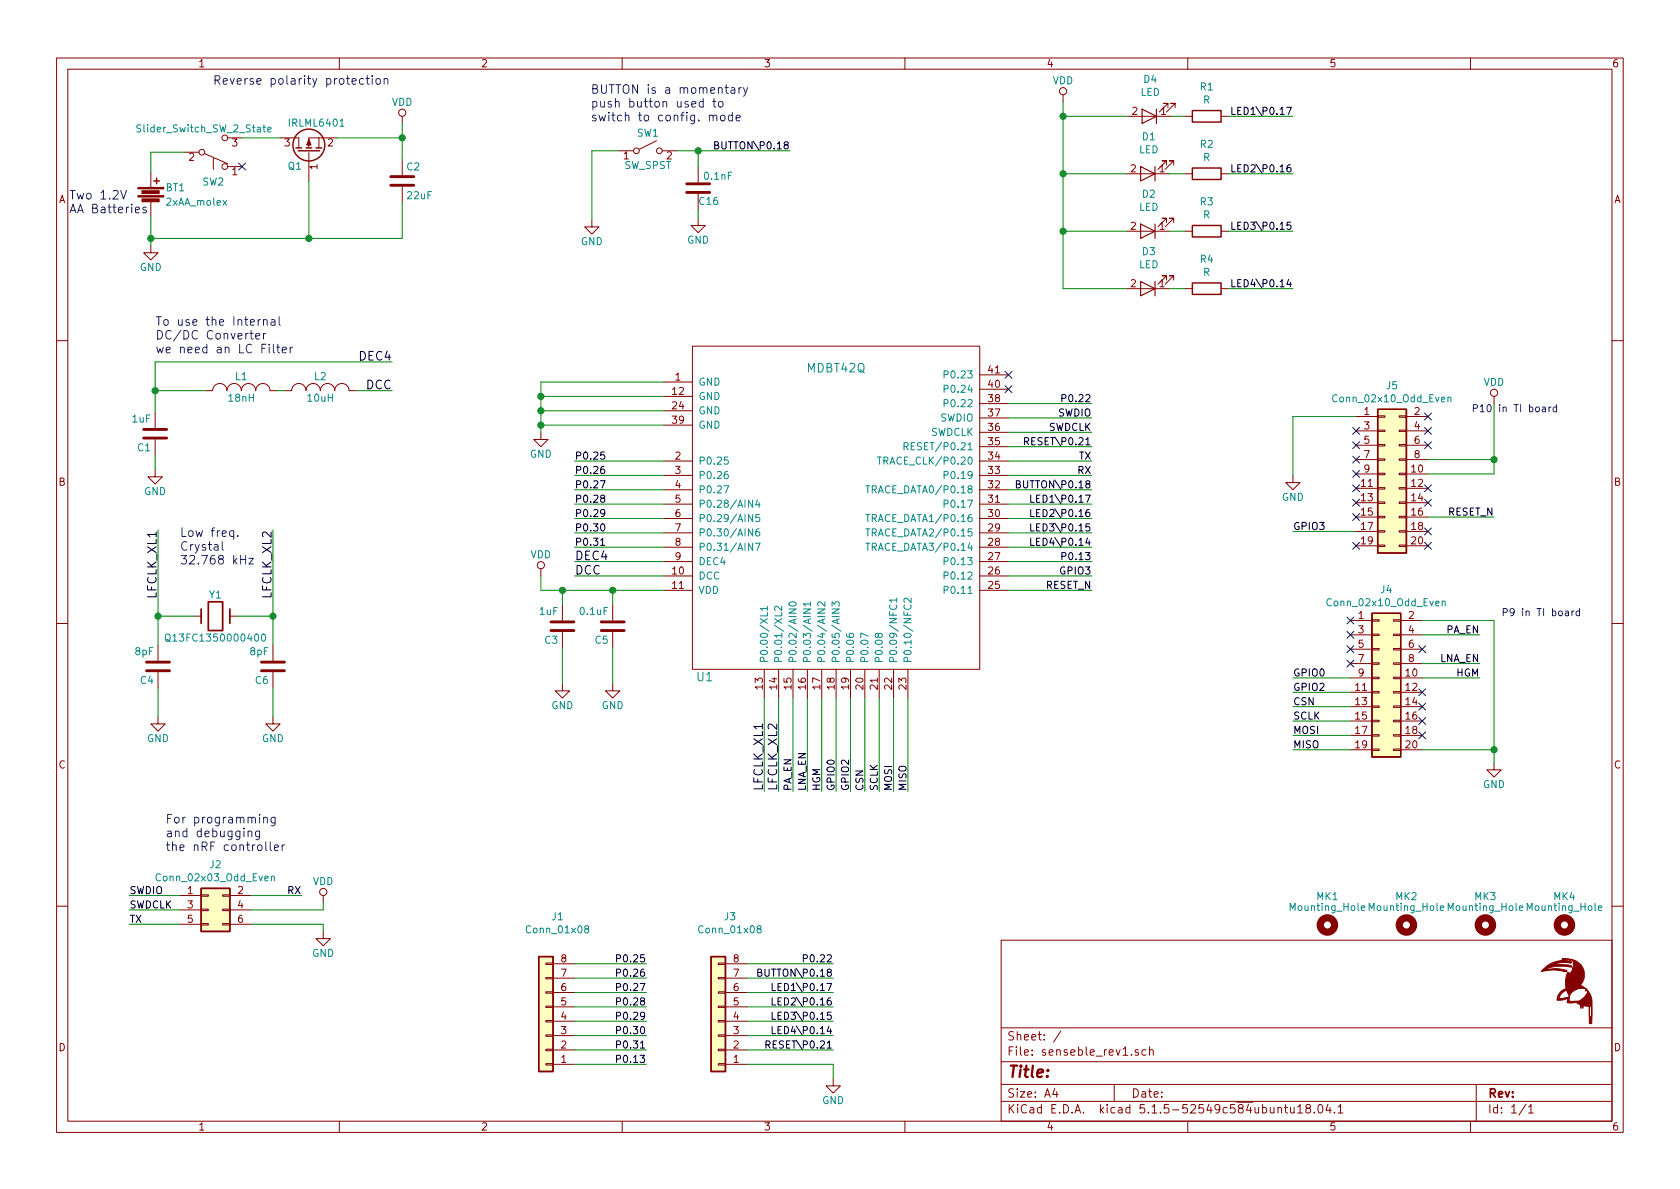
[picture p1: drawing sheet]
EESchema Schematic File Version 4
EELAYER 30 0
EELAYER END
$Descr A4 11693 8268
encoding utf-8
Sheet 1 1
Title ""
Date ""
Rev ""
Comp ""
Comment1 ""
Comment2 ""
Comment3 ""
Comment4 ""
$EndDescr
$Comp
L sense:Battery BT1
U 1 1
P 1050 1345
F 0 "BT1" H 1150 1395 50  0000 L CNN
F 1 "2xAA_molex" H 1150 1295 50  0000 L CNN
F 2 "sense_fp:JST_EH_S2B-EH_1x02_P2.50mm_Horizontal" H 1050 1385 60  0001 C CNN
F 3 "" V 1050 1385 60  0000 C CNN
	1    1050 1345
	1    0    0    -1  
$EndComp
$Comp
L sense:Crystal Y1
U 1 1
P 1500 4280
F 0 "Y1" H 1500 4430 50  0000 C CNN
F 1 "Q13FC1350000400" H 1500 4130 50  0000 C CNN
F 2 "sense_fp:Q13FC1350000400_SMD Crystals 32.768KHz" H 1500 4280 50  0001 C CNN
F 3 "" H 1500 4280 50  0000 C CNN
	1    1500 4280
	1    0    0    -1  
$EndComp
$Comp
L sense:LOGO #G1
U 1 1
P 10905 6890
F 0 "#G1" H 10905 6692 60  0001 C CNN
F 1 "LOGO" H 10905 7088 60  0001 C CNN
F 2 "sense_rev3_fp:LOGO" H 10905 6890 60  0001 C CNN
F 3 "" H 10905 6890 60  0001 C CNN
	1    10905 6890
	1    0    0    -1  
$EndComp
$Comp
L sense:C C2
U 1 1
P 2800 1250
F 0 "C2" H 2825 1350 50  0000 L CNN
F 1 "22uF" H 2825 1150 50  0000 L CNN
F 2 "sense_fp:C_1206_3216Metric" H 2838 1100 30  0001 C CNN
F 3 "" H 2800 1250 60  0000 C CNN
	1    2800 1250
	1    0    0    -1  
$EndComp
$Comp
L sense:Mounting_Hole MK1
U 1 1
P 9240 6430
F 0 "MK1" H 9240 6630 50  0000 C CNN
F 1 "Mounting_Hole" H 9240 6555 50  0000 C CNN
F 2 "sense_fp:MountingHole_2.7mm_M2.5" H 9240 6430 50  0001 C CNN
F 3 "" H 9240 6430 50  0001 C CNN
	1    9240 6430
	1    0    0    -1  
$EndComp
$Comp
L sense:GND #PWR03
U 1 1
P 1050 1700
F 0 "#PWR03" H 1050 1450 50  0001 C CNN
F 1 "GND" H 1050 1550 50  0000 C CNN
F 2 "" H 1050 1700 60  0000 C CNN
F 3 "" H 1050 1700 60  0000 C CNN
	1    1050 1700
	1    0    0    -1  
$EndComp
$Comp
L sense:VDD #PWR06
U 1 1
P 2800 850
F 0 "#PWR06" H 2800 700 50  0001 C CNN
F 1 "VDD" H 2800 1000 50  0000 C CNN
F 2 "" H 2800 850 60  0000 C CNN
F 3 "" H 2800 850 60  0000 C CNN
	1    2800 850 
	1    0    0    -1  
$EndComp
$Comp
L sense:Mounting_Hole MK2
U 1 1
P 9790 6430
F 0 "MK2" H 9790 6630 50  0000 C CNN
F 1 "Mounting_Hole" H 9790 6555 50  0000 C CNN
F 2 "sense_fp:MountingHole_2.7mm_M2.5" H 9790 6430 50  0001 C CNN
F 3 "" H 9790 6430 50  0001 C CNN
	1    9790 6430
	1    0    0    -1  
$EndComp
$Comp
L sense:Mounting_Hole MK3
U 1 1
P 10340 6430
F 0 "MK3" H 10340 6630 50  0000 C CNN
F 1 "Mounting_Hole" H 10340 6555 50  0000 C CNN
F 2 "sense_fp:MountingHole_2.7mm_M2.5" H 10340 6430 50  0001 C CNN
F 3 "" H 10340 6430 50  0001 C CNN
	1    10340 6430
	1    0    0    -1  
$EndComp
$Comp
L sense:Mounting_Hole MK4
U 1 1
P 10890 6430
F 0 "MK4" H 10890 6630 50  0000 C CNN
F 1 "Mounting_Hole" H 10890 6555 50  0000 C CNN
F 2 "sense_fp:MountingHole_2.7mm_M2.5" H 10890 6430 50  0001 C CNN
F 3 "" H 10890 6430 50  0001 C CNN
	1    10890 6430
	1    0    0    -1  
$EndComp
$Comp
L sense:INDUCTOR_SMALL L2
U 1 1
P 2230 2710
F 0 "L2" H 2230 2810 50  0000 C CNN
F 1 "10uH" H 2230 2660 50  0000 C CNN
F 2 "sense_fp:L_0805" H 2230 2710 60  0001 C CNN
F 3 "" H 2230 2710 60  0000 C CNN
	1    2230 2710
	1    0    0    -1  
$EndComp
$Comp
L sense:GND #PWR01
U 1 1
P 4120 1520
F 0 "#PWR01" H 4120 1270 50  0001 C CNN
F 1 "GND" H 4120 1370 50  0000 C CNN
F 2 "" H 4120 1520 60  0000 C CNN
F 3 "" H 4120 1520 60  0000 C CNN
	1    4120 1520
	1    0    0    -1  
$EndComp
$Comp
L sense:GND #PWR011
U 1 1
P 1100 4980
F 0 "#PWR011" H 1100 4730 50  0001 C CNN
F 1 "GND" H 1100 4830 50  0000 C CNN
F 2 "" H 1100 4980 60  0000 C CNN
F 3 "" H 1100 4980 60  0000 C CNN
	1    1100 4980
	1    0    0    -1  
$EndComp
$Comp
L sense:GND #PWR014
U 1 1
P 1900 4980
F 0 "#PWR014" H 1900 4730 50  0001 C CNN
F 1 "GND" H 1900 4830 50  0000 C CNN
F 2 "" H 1900 4980 60  0000 C CNN
F 3 "" H 1900 4980 60  0000 C CNN
	1    1900 4980
	1    0    0    -1  
$EndComp
$Comp
L sense:GND #PWR02
U 1 1
P 1080 3260
F 0 "#PWR02" H 1080 3010 50  0001 C CNN
F 1 "GND" H 1080 3110 50  0000 C CNN
F 2 "" H 1080 3260 60  0000 C CNN
F 3 "" H 1080 3260 60  0000 C CNN
	1    1080 3260
	1    0    0    -1  
$EndComp
$Comp
L sense:GND #PWR010
U 1 1
P 3915 4750
F 0 "#PWR010" H 3915 4500 50  0001 C CNN
F 1 "GND" H 3915 4600 50  0000 C CNN
F 2 "" H 3915 4750 60  0000 C CNN
F 3 "" H 3915 4750 60  0000 C CNN
	1    3915 4750
	1    0    0    -1  
$EndComp
$Comp
L sense:GND #PWR012
U 1 1
P 4265 4750
F 0 "#PWR012" H 4265 4500 50  0001 C CNN
F 1 "GND" H 4265 4600 50  0000 C CNN
F 2 "" H 4265 4750 60  0000 C CNN
F 3 "" H 4265 4750 60  0000 C CNN
	1    4265 4750
	1    0    0    -1  
$EndComp
$Comp
L sense:GND #PWR07
U 1 1
P 3765 3000
F 0 "#PWR07" H 3765 2750 50  0001 C CNN
F 1 "GND" H 3765 2850 50  0000 C CNN
F 2 "" H 3765 3000 60  0000 C CNN
F 3 "" H 3765 3000 60  0000 C CNN
	1    3765 3000
	1    0    0    -1  
$EndComp
Text Label 4000 3900 0    60   ~ 0
DEC4
Text Label 4000 4000 0    60   ~ 0
DCC
$Comp
L sense:VDD #PWR09
U 1 1
P 3765 4000
F 0 "#PWR09" H 3765 3850 50  0001 C CNN
F 1 "VDD" H 3765 4150 50  0000 C CNN
F 2 "" H 3765 4000 60  0000 C CNN
F 3 "" H 3765 4000 60  0000 C CNN
	1    3765 4000
	1    0    0    -1  
$EndComp
Text Label 2730 2510 2    60   ~ 0
DEC4
Text Label 2730 2710 2    60   ~ 0
DCC
Text Label 5320 5500 1    60   ~ 0
LFCLK_XL1
Text Label 5420 5500 1    60   ~ 0
LFCLK_XL2
Text Label 1100 3680 3    60   ~ 0
LFCLK_XL1
Text Label 1900 3680 3    60   ~ 0
LFCLK_XL2
Text Label 900  6225 0    50   ~ 0
SWDIO
Text Label 900  6325 0    50   ~ 0
SWDCLK
Text Label 2100 6225 2    50   ~ 0
RX
Text Label 900  6425 0    50   ~ 0
TX
$Comp
L sense:VDD #PWR05
U 1 1
P 2250 6275
F 0 "#PWR05" H 2250 6125 50  0001 C CNN
F 1 "VDD" H 2250 6425 50  0000 C CNN
F 2 "" H 2250 6275 60  0000 C CNN
F 3 "" H 2250 6275 60  0000 C CNN
	1    2250 6275
	1    0    0    -1  
$EndComp
$Comp
L sense:C C6
U 1 1
P 1900 4630
F 0 "C6" H 1925 4730 50  0000 L CNN
F 1 "8pF" H 1925 4530 50  0000 L CNN
F 2 "sense_fp:C_0402_1005Metric" H 1938 4480 30  0001 C CNN
F 3 "" H 1900 4630 60  0000 C CNN
	1    1900 4630
	-1   0    0    1   
$EndComp
$Comp
L sense:C C4
U 1 1
P 1100 4630
F 0 "C4" H 1125 4730 50  0000 L CNN
F 1 "8pF" H 1125 4530 50  0000 L CNN
F 2 "sense_fp:C_0402_1005Metric" H 1138 4480 30  0001 C CNN
F 3 "" H 1100 4630 60  0000 C CNN
	1    1100 4630
	-1   0    0    1   
$EndComp
$Comp
L sense:C C3
U 1 1
P 3915 4350
F 0 "C3" H 3940 4450 50  0000 L CNN
F 1 "1uF" H 3940 4250 50  0000 L CNN
F 2 "sense_fp:C_0603_1608Metric" H 3953 4200 30  0001 C CNN
F 3 "" H 3915 4350 60  0000 C CNN
	1    3915 4350
	-1   0    0    1   
$EndComp
$Comp
L sense:C C5
U 1 1
P 4265 4350
F 0 "C5" H 4290 4450 50  0000 L CNN
F 1 "0.1uF" H 4290 4250 50  0000 L CNN
F 2 "sense_fp:C_0402_1005Metric" H 4303 4200 30  0001 C CNN
F 3 "" H 4265 4350 60  0000 C CNN
	1    4265 4350
	-1   0    0    1   
$EndComp
$Comp
L sense:C C1
U 1 1
P 1080 3010
F 0 "C1" H 1105 3110 50  0000 L CNN
F 1 "1uF" H 1105 2910 50  0000 L CNN
F 2 "sense_fp:C_0603_1608Metric" H 1118 2860 30  0001 C CNN
F 3 "" H 1080 3010 60  0000 C CNN
	1    1080 3010
	-1   0    0    1   
$EndComp
$Comp
L sense:INDUCTOR_SMALL L1
U 1 1
P 1680 2710
F 0 "L1" H 1680 2810 50  0000 C CNN
F 1 "18nH" H 1680 2660 50  0000 C CNN
F 2 "sense_fp:C_0603_1608Metric" H 1680 2710 60  0001 C CNN
F 3 "" H 1680 2710 60  0000 C CNN
	1    1680 2710
	1    0    0    -1  
$EndComp
$Comp
L sense:Q_PMOS_DGS Q1
U 1 1
P 2150 1050
F 0 "Q1" V 2050 1200 50  0000 R CNN
F 1 "IRLML6401" V 2350 1200 50  0000 R CNN
F 2 "sense_fp:SOT-23" H 2350 1150 29  0001 C CNN
F 3 "" H 2150 1050 60  0000 C CNN
	1    2150 1050
	0    -1   -1   0   
$EndComp
Wire Wire Line
	2800 1650 2800 1400
Wire Wire Line
	2150 1250 2150 1650
Connection ~ 2150 1650
Wire Wire Line
	1080 2510 1080 2710
Wire Wire Line
	1080 2710 1430 2710
Wire Wire Line
	1080 3160 1080 3260
Wire Wire Line
	1080 2510 2730 2510
Connection ~ 1080 2710
Wire Wire Line
	3765 4100 3915 4100
Wire Wire Line
	3915 4200 3915 4100
Connection ~ 3915 4100
Wire Wire Line
	4265 4200 4265 4100
Wire Wire Line
	3915 4500 3915 4750
Wire Wire Line
	1100 3680 1100 4280
Wire Wire Line
	1650 4280 1900 4280
Wire Wire Line
	1900 3680 1900 4280
Wire Wire Line
	1100 4780 1100 4980
Wire Wire Line
	1900 4780 1900 4980
Connection ~ 1900 4280
Wire Wire Line
	1350 4280 1100 4280
Connection ~ 1100 4280
Wire Wire Line
	3765 2650 3765 2750
Connection ~ 3765 2750
Connection ~ 3765 2850
Connection ~ 3765 2950
Wire Wire Line
	3765 4000 3765 4100
Wire Wire Line
	4265 4500 4265 4750
Wire Wire Line
	1980 2710 1930 2710
Wire Wire Line
	2730 2710 2480 2710
Wire Wire Line
	2800 850  2800 950 
Wire Wire Line
	2350 950  2800 950 
Connection ~ 2800 950 
Wire Wire Line
	2150 1650 2800 1650
Wire Wire Line
	1080 2710 1080 2860
Wire Wire Line
	1900 4280 1900 4480
Wire Wire Line
	1100 4280 1100 4480
Wire Wire Line
	3765 2750 3765 2850
Wire Wire Line
	3765 2850 3765 2950
Wire Wire Line
	3765 2950 3765 3000
Wire Wire Line
	2800 950  2800 1100
Text Notes 480  1485 0    60   ~ 0
Two 1.2V \nAA Batteries
Text Notes 1480 590  0    60   ~ 0
Reverse polarity protection
Text Notes 4110 845  0    60   ~ 0
BUTTON is a momentary \npush button used to \nswitch to config. mode
Text Notes 1080 2460 0    60   ~ 0
To use the Internal \nDC/DC Converter \nwe need an LC Filter
Text Notes 1150 5925 0    60   ~ 0
For programming \nand debugging \nthe nRF controller
Text Notes 1250 3930 0    60   ~ 0
Low freq. \nCrystal\n32.768 kHz\n
$Comp
L sense:GND #PWR04
U 1 1
P 2250 6475
F 0 "#PWR04" H 2250 6225 50  0001 C CNN
F 1 "GND" H 2250 6325 50  0000 C CNN
F 2 "" H 2250 6475 60  0000 C CNN
F 3 "" H 2250 6475 60  0000 C CNN
	1    2250 6475
	1    0    0    -1  
$EndComp
Wire Wire Line
	1050 1495 1050 1650
Connection ~ 1050 1650
Wire Wire Line
	1050 1650 1050 1700
$Comp
L sense:Slider_Switch_SW_2_State SW2
U 1 1
P 1485 1050
F 0 "SW2" H 1485 1260 50  0000 C CNN
F 1 "Slider_Switch_SW_2_State" H 1420 890 50  0000 C CNN
F 2 "sense_fp:SlideSwitch_1P2T_Straight" H 1485 1050 50  0001 C CNN
F 3 "" H 1485 1050 50  0001 C CNN
	1    1485 1050
	1    0    0    1   
$EndComp
Wire Wire Line
	1050 1195 1050 1050
Wire Wire Line
	1285 1050 1050 1050
Wire Wire Line
	1685 950  1950 950 
$Comp
L sense:C C16
U 1 1
P 4860 1300
F 0 "C16" H 4710 1395 50  0000 L CNN
F 1 "0.1nF" H 4615 1220 50  0000 L CNN
F 2 "sense_fp:C_0402_1005Metric" H 4898 1150 30  0001 C CNN
F 3 "" H 4860 1300 60  0000 C CNN
	1    4860 1300
	-1   0    0    1   
$EndComp
$Comp
L sense:GND #PWR032
U 1 1
P 4860 1510
F 0 "#PWR032" H 4860 1260 50  0001 C CNN
F 1 "GND" H 4860 1360 50  0000 C CNN
F 2 "" H 4860 1510 60  0000 C CNN
F 3 "" H 4860 1510 60  0000 C CNN
	1    4860 1510
	1    0    0    -1  
$EndComp
$Comp
L sense:Conn_02x03_Odd_Even J2
U 1 1
P 1450 6325
F 0 "J2" H 1500 6642 50  0000 C CNN
F 1 "Conn_02x03_Odd_Even" H 1500 6551 50  0000 C CNN
F 2 "sense_fp:PinHeader_2x03_P2.54mm_Vertical" H 1450 6325 50  0001 C CNN
F 3 "~" H 1450 6325 50  0001 C CNN
	1    1450 6325
	1    0    0    -1  
$EndComp
Wire Wire Line
	2250 6475 2250 6425
Wire Wire Line
	2250 6425 1750 6425
Wire Wire Line
	1750 6325 2250 6325
Wire Wire Line
	2250 6325 2250 6275
Wire Wire Line
	1750 6225 2100 6225
Wire Wire Line
	900  6225 1250 6225
Wire Wire Line
	1250 6325 900  6325
Wire Wire Line
	900  6425 1250 6425
$Comp
L sense:SW_SPST SW1
U 1 1
P 4510 1040
F 0 "SW1" H 4510 1165 50  0000 C CNN
F 1 "SW_SPST" H 4510 940 50  0000 C CNN
F 2 "sense_fp:SW_PUSH_6mm" H 4510 1040 50  0001 C CNN
F 3 "" H 4510 1040 50  0001 C CNN
	1    4510 1040
	1    0    0    -1  
$EndComp
Wire Wire Line
	1050 1650 2150 1650
NoConn ~ 1685 1150
$Comp
L sense:Conn_02x10_Odd_Even J5
U 1 1
P 9640 3290
F 0 "J5" H 9690 3907 50  0000 C CNN
F 1 "Conn_02x10_Odd_Even" H 9690 3816 50  0000 C CNN
F 2 "Connector_PinSocket_1.27mm:PinSocket_2x10_P1.27mm_Vertical" H 9640 3290 50  0001 C CNN
F 3 "~" H 9640 3290 50  0001 C CNN
	1    9640 3290
	1    0    0    -1  
$EndComp
$Comp
L sense:Conn_02x10_Odd_Even J4
U 1 1
P 9600 4710
F 0 "J4" H 9650 5327 50  0000 C CNN
F 1 "Conn_02x10_Odd_Even" H 9650 5236 50  0000 C CNN
F 2 "Connector_PinSocket_1.27mm:PinSocket_2x10_P1.27mm_Vertical" H 9600 4710 50  0001 C CNN
F 3 "~" H 9600 4710 50  0001 C CNN
	1    9600 4710
	1    0    0    -1  
$EndComp
Text Notes 10850 2870 2    50   ~ 0
P10 in TI board
Text Notes 11010 4290 2    50   ~ 0
P9 in TI board
Text Label 9000 4710 0    50   ~ 0
GPIO0
Text Label 9000 4810 0    50   ~ 0
GPIO2
Text Label 9000 4910 0    50   ~ 0
CSN
Text Label 9000 5010 0    50   ~ 0
SCLK
Text Label 9000 5110 0    50   ~ 0
MOSI
Text Label 9000 5210 0    50   ~ 0
MISO
$Comp
L sense:GND #PWR0101
U 1 1
P 10400 5300
F 0 "#PWR0101" H 10400 5050 50  0001 C CNN
F 1 "GND" H 10400 5150 50  0000 C CNN
F 2 "" H 10400 5300 60  0000 C CNN
F 3 "" H 10400 5300 60  0000 C CNN
	1    10400 5300
	1    0    0    -1  
$EndComp
Text Label 9000 3690 0    50   ~ 0
GPIO3
Text Label 10400 3590 2    50   ~ 0
RESET_N
$Comp
L sense:GND #PWR0102
U 1 1
P 9000 3300
F 0 "#PWR0102" H 9000 3050 50  0001 C CNN
F 1 "GND" H 9000 3150 50  0000 C CNN
F 2 "" H 9000 3300 60  0000 C CNN
F 3 "" H 9000 3300 60  0000 C CNN
	1    9000 3300
	1    0    0    -1  
$EndComp
$Comp
L sense:VDD #PWR0103
U 1 1
P 7400 700
F 0 "#PWR0103" H 7400 550 50  0001 C CNN
F 1 "VDD" H 7400 850 50  0000 C CNN
F 2 "" H 7400 700 60  0000 C CNN
F 3 "" H 7400 700 60  0000 C CNN
	1    7400 700 
	1    0    0    -1  
$EndComp
NoConn ~ 9400 4510
NoConn ~ 9400 4310
NoConn ~ 9400 4410
NoConn ~ 9400 4610
NoConn ~ 9940 3790
NoConn ~ 9940 3690
NoConn ~ 9940 3490
NoConn ~ 9940 3390
NoConn ~ 9440 3290
NoConn ~ 9940 2990
NoConn ~ 9940 3090
NoConn ~ 9440 3190
NoConn ~ 9940 2890
NoConn ~ 9440 2990
NoConn ~ 9440 3090
NoConn ~ 9440 3390
NoConn ~ 9440 3490
NoConn ~ 9440 3590
NoConn ~ 9440 3790
$Comp
L sense:Conn_01x08 J1
U 1 1
P 3800 7100
F 0 "J1" H 3718 6375 50  0000 C CNN
F 1 "Conn_01x08" H 3718 6466 50  0000 C CNN
F 2 "Connector_PinHeader_2.54mm:PinHeader_1x08_P2.54mm_Vertical" H 3800 7100 50  0001 C CNN
F 3 "" H 3800 7100 50  0001 C CNN
	1    3800 7100
	-1   0    0    1   
$EndComp
$Comp
L sense:LED D4
U 1 1
P 8000 800
F 0 "D4" H 7993 545 50  0000 C CNN
F 1 "LED" H 7993 636 50  0000 C CNN
F 2 "LED_SMD:LED_0805_2012Metric_Castellated" H 8000 800 50  0001 C CNN
F 3 "" H 8000 800 50  0001 C CNN
	1    8000 800 
	-1   0    0    1   
$EndComp
$Comp
L sense:LED D1
U 1 1
P 7990 1200
F 0 "D1" H 7983 945 50  0000 C CNN
F 1 "LED" H 7983 1036 50  0000 C CNN
F 2 "LED_SMD:LED_0805_2012Metric_Castellated" H 7990 1200 50  0001 C CNN
F 3 "" H 7990 1200 50  0001 C CNN
	1    7990 1200
	-1   0    0    1   
$EndComp
$Comp
L sense:LED D2
U 1 1
P 7990 1600
F 0 "D2" H 7983 1345 50  0000 C CNN
F 1 "LED" H 7983 1436 50  0000 C CNN
F 2 "LED_SMD:LED_0805_2012Metric_Castellated" H 7990 1600 50  0001 C CNN
F 3 "" H 7990 1600 50  0001 C CNN
	1    7990 1600
	-1   0    0    1   
$EndComp
$Comp
L sense:LED D3
U 1 1
P 7990 2000
F 0 "D3" H 7983 1745 50  0000 C CNN
F 1 "LED" H 7983 1836 50  0000 C CNN
F 2 "LED_SMD:LED_0805_2012Metric_Castellated" H 7990 2000 50  0001 C CNN
F 3 "" H 7990 2000 50  0001 C CNN
	1    7990 2000
	-1   0    0    1   
$EndComp
Text Label 7600 2900 2    50   ~ 0
SWDIO
Text Label 7600 3000 2    50   ~ 0
SWDCLK
Text Label 7600 3100 2    50   ~ 0
RESET\P0.21
Text Label 7600 3200 2    50   ~ 0
TX
Text Label 7600 3300 2    50   ~ 0
RX
NoConn ~ 7020 2600
NoConn ~ 7020 2700
$Comp
L sense:MDBT42Q U1
U 1 1
P 5820 3300
F 0 "U1" H 4905 1900 60  0000 C CNN
F 1 "MDBT42Q" H 5820 4050 60  0000 C CNN
F 2 "sense_fp:mdbt42Q" H 5620 4400 60  0001 C CNN
F 3 "" H 5620 4400 60  0000 C CNN
	1    5820 3300
	1    0    0    -1  
$EndComp
Wire Wire Line
	5320 4850 5320 5500
Wire Wire Line
	5420 4850 5420 5500
Wire Wire Line
	3915 4100 4265 4100
Connection ~ 4265 4100
Wire Wire Line
	4265 4100 4620 4100
Wire Wire Line
	4620 4000 4000 4000
Wire Wire Line
	4620 3900 4000 3900
Wire Wire Line
	3765 2650 4620 2650
Wire Wire Line
	3765 2750 4620 2750
Wire Wire Line
	3765 2850 4620 2850
Wire Wire Line
	3765 2950 4620 2950
Wire Wire Line
	7400 700  7400 800 
Wire Wire Line
	7400 2000 7840 2000
Wire Wire Line
	7840 1600 7400 1600
Connection ~ 7400 1600
Wire Wire Line
	7400 1600 7400 2000
Wire Wire Line
	7840 1200 7400 1200
Connection ~ 7400 1200
Wire Wire Line
	7400 1200 7400 1600
Wire Wire Line
	7850 800  7400 800 
Connection ~ 7400 800 
Wire Wire Line
	7400 800  7400 1200
$Comp
L sense:R R1
U 1 1
P 8400 800
F 0 "R1" V 8193 800 50  0000 C CNN
F 1 "R" V 8284 800 50  0000 C CNN
F 2 "sense_fp:R_0603_HandSoldering" V 8330 800 50  0001 C CNN
F 3 "" H 8400 800 50  0001 C CNN
	1    8400 800 
	0    1    1    0   
$EndComp
$Comp
L sense:R R2
U 1 1
P 8400 1200
F 0 "R2" V 8193 1200 50  0000 C CNN
F 1 "R" V 8284 1200 50  0000 C CNN
F 2 "sense_fp:R_0603_HandSoldering" V 8330 1200 50  0001 C CNN
F 3 "" H 8400 1200 50  0001 C CNN
	1    8400 1200
	0    1    1    0   
$EndComp
$Comp
L sense:R R3
U 1 1
P 8400 1600
F 0 "R3" V 8193 1600 50  0000 C CNN
F 1 "R" V 8284 1600 50  0000 C CNN
F 2 "sense_fp:R_0603_HandSoldering" V 8330 1600 50  0001 C CNN
F 3 "" H 8400 1600 50  0001 C CNN
	1    8400 1600
	0    1    1    0   
$EndComp
$Comp
L sense:R R4
U 1 1
P 8400 2000
F 0 "R4" V 8193 2000 50  0000 C CNN
F 1 "R" V 8284 2000 50  0000 C CNN
F 2 "sense_fp:R_0603_HandSoldering" V 8330 2000 50  0001 C CNN
F 3 "" H 8400 2000 50  0001 C CNN
	1    8400 2000
	0    1    1    0   
$EndComp
Wire Wire Line
	9000 2000 8550 2000
Wire Wire Line
	8140 2000 8250 2000
Wire Wire Line
	8140 1600 8250 1600
Wire Wire Line
	8550 1600 9000 1600
Wire Wire Line
	9000 1200 8550 1200
Wire Wire Line
	8250 1200 8140 1200
Wire Wire Line
	8150 800  8250 800 
Wire Wire Line
	8550 800  9000 800 
Wire Wire Line
	7600 2900 7020 2900
Wire Wire Line
	7020 3000 7600 3000
Wire Wire Line
	7600 3100 7020 3100
Wire Wire Line
	7020 3200 7600 3200
Wire Wire Line
	7600 3300 7020 3300
Wire Wire Line
	7020 3400 7600 3400
Text Label 7600 4100 2    50   ~ 0
RESET_N
Text Label 7600 4000 2    50   ~ 0
GPIO3
Text Label 5820 5500 1    50   ~ 0
GPIO0
Text Label 6020 5500 1    50   ~ 0
CSN
Text Label 6120 5500 1    50   ~ 0
SCLK
Text Label 6220 5500 1    50   ~ 0
MOSI
Text Label 6320 5500 1    50   ~ 0
MISO
Wire Wire Line
	5520 4850 5520 5500
Text Label 5720 5500 1    50   ~ 0
HGM
Text Label 5620 5500 1    50   ~ 0
LNA_EN
Text Label 5520 5500 1    50   ~ 0
PA_EN
Text Label 7600 3500 2    50   ~ 0
LED1\P0.17
Text Label 7600 3600 2    50   ~ 0
LED2\P0.16
Text Label 7600 3700 2    50   ~ 0
LED3\P0.15
Text Label 7600 3800 2    50   ~ 0
LED4\P0.14
Wire Wire Line
	7020 4000 7600 4000
Wire Wire Line
	7600 3900 7020 3900
Wire Wire Line
	7020 3800 7600 3800
Wire Wire Line
	7600 3700 7020 3700
Wire Wire Line
	7020 3600 7600 3600
Wire Wire Line
	7600 3500 7020 3500
Wire Wire Line
	5620 5500 5620 4850
Wire Wire Line
	5720 4850 5720 5500
Wire Wire Line
	5820 5500 5820 4850
Wire Wire Line
	5920 4850 5920 5500
Wire Wire Line
	6020 5500 6020 4850
Wire Wire Line
	6120 4850 6120 5500
Wire Wire Line
	6220 5500 6220 4850
Wire Wire Line
	6320 4850 6320 5500
Text Label 7600 3900 2    50   ~ 0
P0.13
Text Label 4000 3800 0    50   ~ 0
P0.31
Text Label 4000 3700 0    50   ~ 0
P0.30
Text Label 4000 3600 0    50   ~ 0
P0.29
Text Label 4000 3500 0    50   ~ 0
P0.28
Text Label 4000 3400 0    50   ~ 0
P0.27
Text Label 4000 3300 0    50   ~ 0
P0.26
Wire Wire Line
	4000 3200 4620 3200
Wire Wire Line
	4620 3300 4000 3300
Wire Wire Line
	4000 3400 4620 3400
Wire Wire Line
	4620 3500 4000 3500
Wire Wire Line
	4000 3600 4620 3600
Wire Wire Line
	4620 3700 4000 3700
Wire Wire Line
	4000 3800 4620 3800
Text Label 4000 3200 0    50   ~ 0
P0.25
Wire Wire Line
	7600 4100 7020 4100
Text Label 7600 2800 2    50   ~ 0
P0.22
Wire Wire Line
	7600 2800 7020 2800
Text Label 5800 6700 2    50   ~ 0
P0.22
Text Label 5800 6800 2    50   ~ 0
BUTTON\P0.18
Text Label 5800 6900 2    50   ~ 0
LED1\P0.17
Text Label 5800 7000 2    50   ~ 0
LED2\P0.16
Text Label 5800 7100 2    50   ~ 0
LED3\P0.15
Text Label 5800 7200 2    50   ~ 0
LED4\P0.14
$Comp
L sense:Conn_01x08 J3
U 1 1
P 5000 7100
F 0 "J3" H 4918 6375 50  0000 C CNN
F 1 "Conn_01x08" H 4918 6466 50  0000 C CNN
F 2 "Connector_PinHeader_2.54mm:PinHeader_1x08_P2.54mm_Vertical" H 5000 7100 50  0001 C CNN
F 3 "" H 5000 7100 50  0001 C CNN
	1    5000 7100
	-1   0    0    1   
$EndComp
$Comp
L sense:GND #PWR0104
U 1 1
P 5800 7500
F 0 "#PWR0104" H 5800 7250 50  0001 C CNN
F 1 "GND" H 5800 7350 50  0000 C CNN
F 2 "" H 5800 7500 60  0000 C CNN
F 3 "" H 5800 7500 60  0000 C CNN
	1    5800 7500
	1    0    0    -1  
$EndComp
Wire Wire Line
	5800 7500 5800 7400
Wire Wire Line
	5800 7300 5200 7300
Wire Wire Line
	5200 7400 5800 7400
Wire Wire Line
	5800 7200 5200 7200
Wire Wire Line
	5200 7100 5800 7100
Wire Wire Line
	5800 7000 5200 7000
Wire Wire Line
	5200 6900 5800 6900
Wire Wire Line
	5800 6800 5200 6800
Wire Wire Line
	5200 6700 5800 6700
Wire Wire Line
	4500 7400 4000 7400
Wire Wire Line
	4000 7300 4500 7300
Wire Wire Line
	4500 7200 4000 7200
Wire Wire Line
	4000 7100 4500 7100
Wire Wire Line
	4000 7000 4500 7000
Wire Wire Line
	4500 6900 4000 6900
Wire Wire Line
	4000 6800 4500 6800
Wire Wire Line
	4500 6700 4000 6700
$Comp
L sense:VDD #PWR0105
U 1 1
P 10400 2800
F 0 "#PWR0105" H 10400 2650 50  0001 C CNN
F 1 "VDD" H 10400 2950 50  0000 C CNN
F 2 "" H 10400 2800 60  0000 C CNN
F 3 "" H 10400 2800 60  0000 C CNN
	1    10400 2800
	1    0    0    -1  
$EndComp
Wire Wire Line
	10400 5300 10400 5210
Wire Wire Line
	10400 4310 9900 4310
Wire Wire Line
	9900 5210 10400 5210
Connection ~ 10400 5210
Wire Wire Line
	10400 5210 10400 4310
Wire Wire Line
	9900 4410 10300 4410
Wire Wire Line
	9900 4610 10300 4610
Wire Wire Line
	9900 4710 10300 4710
NoConn ~ 9900 4510
NoConn ~ 9900 4810
Wire Wire Line
	9000 4810 9400 4810
Wire Wire Line
	9400 4710 9000 4710
Wire Wire Line
	9000 4910 9400 4910
NoConn ~ 9900 5010
NoConn ~ 9900 5110
NoConn ~ 9900 4910
Wire Wire Line
	9400 5010 9000 5010
Wire Wire Line
	9400 5110 9000 5110
Wire Wire Line
	9400 5210 9000 5210
Wire Wire Line
	9000 3300 9000 2890
Wire Wire Line
	9000 2890 9440 2890
Wire Wire Line
	10400 2800 10400 3190
Wire Wire Line
	10400 3290 9940 3290
Wire Wire Line
	9940 3190 10400 3190
Connection ~ 10400 3190
Wire Wire Line
	10400 3190 10400 3290
Wire Wire Line
	9440 3690 9000 3690
Wire Wire Line
	9940 3590 10400 3590
Text Label 5800 7300 2    50   ~ 0
RESET\P0.21
Text Label 4500 6700 2    50   ~ 0
P0.25
Text Label 4500 6800 2    50   ~ 0
P0.26
Text Label 4500 6900 2    50   ~ 0
P0.27
Text Label 4500 7000 2    50   ~ 0
P0.28
Text Label 4500 7100 2    50   ~ 0
P0.29
Text Label 4500 7200 2    50   ~ 0
P0.30
Text Label 4500 7300 2    50   ~ 0
P0.31
Text Label 4500 7400 2    50   ~ 0
P0.13
Text Label 7600 3400 2    50   ~ 0
BUTTON\P0.18
Text Label 9000 800  2    50   ~ 0
LED1\P0.17
Text Label 9000 1200 2    50   ~ 0
LED2\P0.16
Text Label 9000 1600 2    50   ~ 0
LED3\P0.15
Text Label 9000 2000 2    50   ~ 0
LED4\P0.14
Text Label 5500 1040 2    50   ~ 0
BUTTON\P0.18
Wire Wire Line
	4860 1450 4860 1510
Wire Wire Line
	4120 1520 4120 1040
Wire Wire Line
	4120 1040 4310 1040
Wire Wire Line
	4710 1040 4860 1040
Wire Wire Line
	4860 1150 4860 1040
Connection ~ 4860 1040
Wire Wire Line
	4860 1040 5500 1040
Text Label 10300 4710 2    50   ~ 0
HGM
Text Label 10300 4610 2    50   ~ 0
LNA_EN
Text Label 5920 5500 1    50   ~ 0
GPIO2
Text Label 10300 4410 2    50   ~ 0
PA_EN
$EndSCHEMATC
